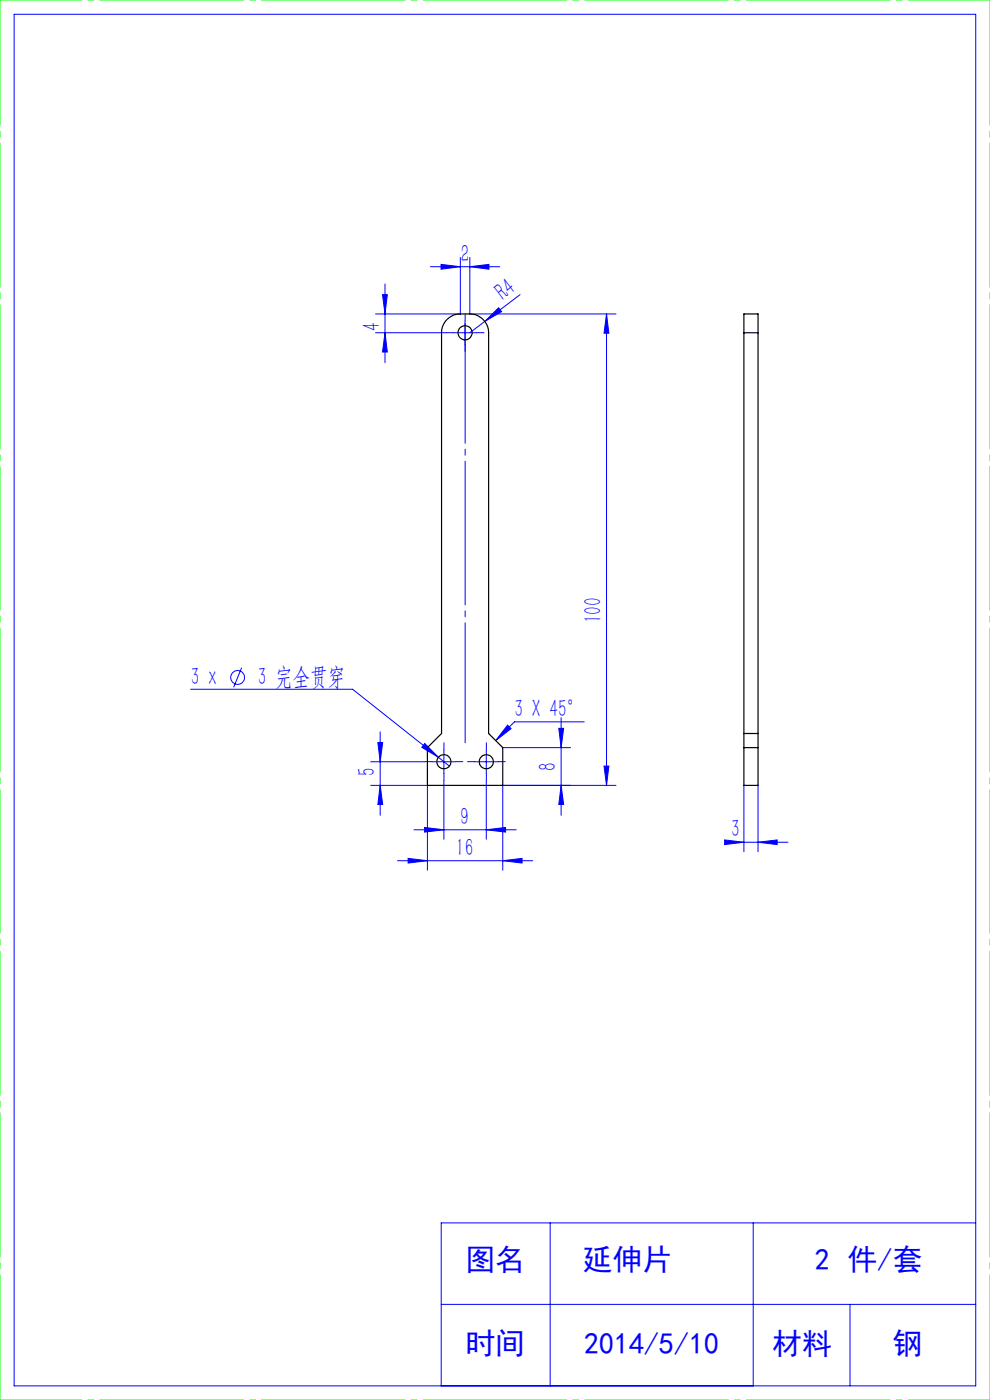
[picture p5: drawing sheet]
<svg xmlns="http://www.w3.org/2000/svg" width="210mm" height="297mm" viewBox="0 0 210 297" stroke-linecap="round" stroke-linejoin="round" font-family="sans-serif">
<g fill="none" stroke="#00f" stroke-width=".21">
<path d="M3 3h204v291h-204zM91.3 56.6h14.7M93.6 56.1l4 .5-4 .5zM97.6 54.6v12h-17.9M99.7 56.6l4-.5v1zM99.7 54.6v12h31M79.7 70.6h15M81.1 62.5h1.1l-.5 4.1zM81.7 60.3v16.6M81.7 70.6l.5 4.1h-1.1zM96.2 70.6h4.9M98.6 68.1v5"/>
<path d="M102.8 68.2l3-2.9 .6 .8zM102.8 68.2l-3.1 2.4M110.3 62.5l-7.5 5.7M128.7 66.6v100M128.7 66.6l.5 4.1h-1.1zM40.4 146.2h34.4l18.2 14.5M51.3 141.6l-1.7 4.2M80.2 157.5h1l-.6 4.1zM80.6 155.3v17.7M90.1 157.7l2.9 3-3.5-2.2zM94.2 159.1v5M103.2 159.1v5"/>
<path d="M106.6 158.6h14.4M107.7 153.8l.7 .8-3.2 2.5zM118.5 154.5h1.1l-.6 4.1zM119 152.3v20.7M123.9 153.1h-14.8l-3.9 4M78.6 161.6h11.5M78.6 166.6h12.1v18M80.6 166.6l.6 4.1h-1zM87.8 176h21.7M90.1 175.5l4.1 .5-4.1 .5zM91.7 161.6h5M93 160.7l2.3 1.8"/>
<path d="M94.2 165.6v12.4M100.6 161.6h5.1M103.2 176l4-.5v1zM103.2 165.6v12.4M119 166.6l.6 4.1h-1.1zM128.1 162.5h1.1l-.5 4.1zM130.7 166.6h-24.1v18M153.7 178.2l4.1 .5-4.1 .5zM155.1 178.7h12M157.8 166.6v14.1M160.8 178.7l4.1-.5v1zM160.8 166.6v14.1"/>
<path d="M84.3 182.6h28.7M86.6 182.1l4.1 .5-4.1 .5zM106.6 182.6l4.1-.5v1zM116.7 259.4v34.6M159.8 259.4v34.6M207 259.4h-113.4v34.6M93.6 276.7h113.4M180.3 276.7v17.3"/>
<circle cx="50.4" cy="143.7" r="1.46"/>
</g>
<path d="M96.2 70.6h-1.5M98.7 68.1v-1.5M98.7 73.1v1.5M101.2 70.6h1.5M94.2 159.1v-1.5M103.2 159.1v-1.5M91.7 161.6h-1.5M94.2 164.1v1.5M96.7 161.6h1.5M100.7 161.6h-1.5M103.2 164.1v1.5M105.7 161.6h1.5" fill="none" stroke="#00f" stroke-width=".21" stroke-dasharray="30.5 1.3 1.3 1.3"/>
<path d="M98.7 157.6v-89" fill="none" stroke="#00f" stroke-width=".21" stroke-dasharray="30.5 1.3 1.3 1.3" stroke-dashoffset="5"/>
<path d="M0 0h210M0 297h210" fill="none" stroke="#0f0" stroke-width=".21" stroke-dasharray="30.5 1.3 1.3 1.3" stroke-dashoffset="13.1"/>
<path d="M210 0v297M0 297v-297" fill="none" stroke="#0f0" stroke-width=".21" stroke-dasharray="30.5 1.3 1.3 1.3" stroke-dashoffset="3.9"/>
<g fill="#00f">
<path d="M102.8 68.2l3-2.9 .6 .8z"/>
<path d="M99.7 56.6l4-.5v1zM93.6 56.1l4 .5-4 .5zM160.8 178.7l4.1-.5v1zM153.7 178.2l4.1 .5-4.1 .5z"/>
<path d="M90.1 157.7l-.6 .8 3.5 2.2zM90.1 175.5l4.1 .5-4.1 .5zM103.2 176l4-.5v1zM86.6 182.1l4.1 .5-4.1 .5zM106.6 182.6l4.1-.5v1zM107.7 153.8l.7 .8-3.2 2.5z"/>
<path d="M119 166.6l.6 4.1h-1.1zM118.5 154.5h1.1l-.6 4.1zM128.1 162.5h1.1l-.5 4.1zM128.7 66.6l.5 4.1h-1.1zM80.6 166.6l.6 4.1h-1zM80.2 157.5h1l-.6 4.1zM81.7 70.6l.5 4.1h-1.1zM81.1 62.5h1.1l-.5 4.1z"/>
</g>
<g fill="none" stroke="#000" stroke-width=".25">
<path d="M94.8 67.8a4 4 0 0 1 2.8-1.2 5.7 5.7 0 0 1 4.4 .8 3.9 3.9 0 0 1 1.6 3.2v85l3 3v8h-15.9v-8l3-3v-85a3.8 3.8 0 0 1 1.1-2.8zM157.8 70.6v-4h3v4M157.8 70.6v96h3v-96M157.8 70.6h3M157.8 158.6h3M157.8 155.6h3"/>
<circle cx="98.6" cy="70.6" r="1.51"/>
<circle cx="94.2" cy="161.6" r="1.5"/>
<circle cx="103.2" cy="161.6" r="1.5"/>
</g>
<g font-size="6.3" fill="#00f">
<text x="98.7" y="269.5">图名</text>
<text x="123.6" y="269.5">延伸片</text>
<text x="172.8" y="269.5">2 件/套</text>
<text x="98.7" y="287.3">时间</text>
<text x="123.9" y="287.3">2014/5/10</text>
<text x="163.8" y="287.3">材料</text>
<text x="189.3" y="287.3">钢</text>
</g>
<g font-size="5.3" fill="#00f">
<text x="97.7" y="55.5">2</text>
<text x="106.8" y="63.9" transform="rotate(-37 106.8 63.9)">R4</text>
<text x="80.6" y="70.3" transform="rotate(-90 80.6 70.3)">4</text>
<text x="127.6" y="132.2" transform="rotate(-90 127.6 132.2)">100</text>
<text x="40.5" y="145.3">3 x</text>
<text x="54.7" y="145.3">3 完全贯穿</text>
<text x="109.1" y="152.1">3 X 45°</text>
<text x="79.6" y="164.7" transform="rotate(-90 79.6 164.7)">5</text>
<text x="118" y="163.6" transform="rotate(-90 118 163.6)">8</text>
<text x="97.6" y="175">9</text>
<text x="155.1" y="177.6">3</text>
<text x="96.7" y="181.5">16</text>
</g>
</svg>
